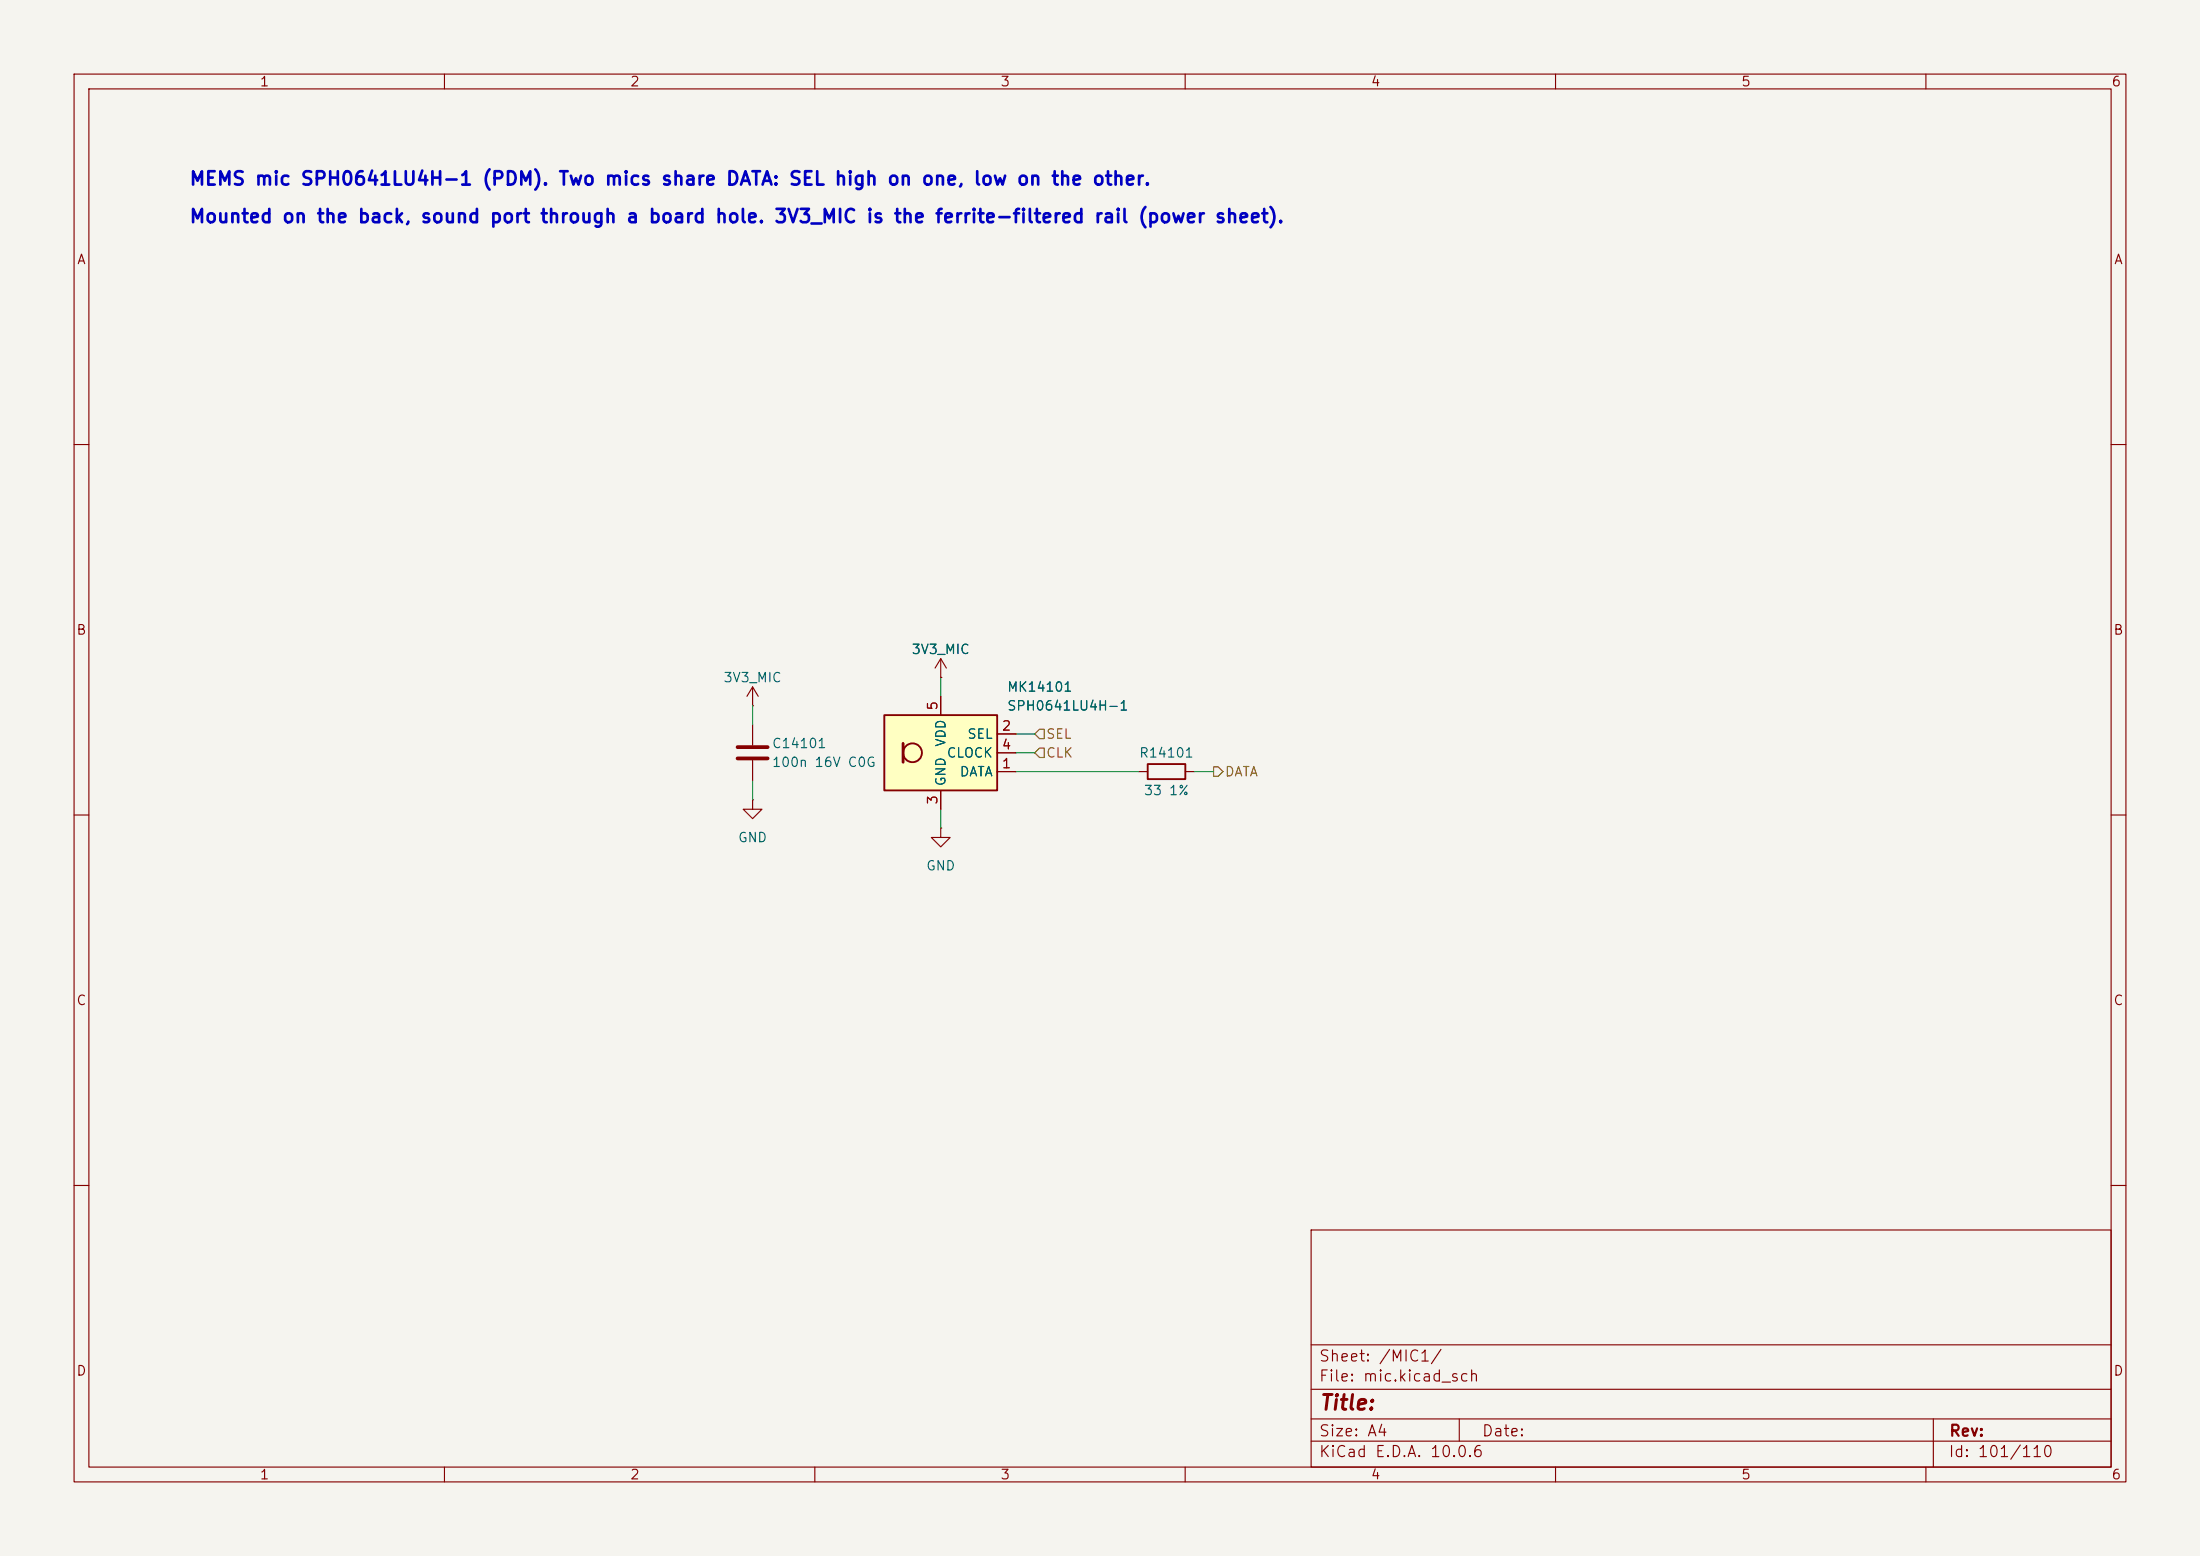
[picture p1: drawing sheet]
(kicad_sch
 (version 20260306)
 (generator "eeschema")
 (generator_version "10.0")
 (paper "A4")
 (lib_symbols
  (symbol "Device:C"
   (pin_numbers (hide yes))
   (pin_names
    (offset 0.254)) (exclude_from_sim no) (in_bom yes) (on_board yes)
   (in_pos_files yes)
   (duplicate_pin_numbers_are_jumpers no)
   (property "Reference" "C" (at 0.635 2.54 0) (show_name no) (do_not_autoplace no) (effects (font (size 1.27 1.27)) (justify left)))
   (property "Value" "C" (at 0.635 -2.54 0) (show_name no) (do_not_autoplace no) (effects (font (size 1.27 1.27)) (justify left)))
   (property "Footprint" "" (at 0.9652 -3.81 0) (show_name no) (do_not_autoplace no) (hide yes) (effects (font (size 1.27 1.27))))
   (property "Datasheet" "" (at 0 0 0) (show_name no) (do_not_autoplace no) (hide yes) (effects (font (size 1.27 1.27))))
   (property "Description" "Unpolarized capacitor" (at 0 0 0) (show_name no) (do_not_autoplace no) (hide yes) (effects (font (size 1.27 1.27))))
   (symbol "C_0_1"
    (polyline (pts (xy -2.032 0.762) (xy 2.032 0.762)) (stroke (width 0.508) (type default)) (fill (type none)))
    (polyline (pts (xy -2.032 -0.762) (xy 2.032 -0.762)) (stroke (width 0.508) (type default)) (fill (type none))))
   (symbol "C_1_1"
    (pin passive line (at 0 3.81 270) (length 2.794) (name "" (effects (font (size 1.27 1.27)))) (number "1" (effects (font (size 1.27 1.27)))))
    (pin passive line (at 0 -3.81 90) (length 2.794) (name "" (effects (font (size 1.27 1.27)))) (number "2" (effects (font (size 1.27 1.27))))))
   (embedded_fonts no))
  (symbol "Device:R"
   (pin_numbers (hide yes))
   (pin_names
    (offset 0)) (exclude_from_sim no) (in_bom yes) (on_board yes)
   (in_pos_files yes)
   (duplicate_pin_numbers_are_jumpers no)
   (property "Reference" "R" (at 2.032 0 90) (show_name no) (do_not_autoplace no) (effects (font (size 1.27 1.27))))
   (property "Value" "R" (at 0 0 90) (show_name no) (do_not_autoplace no) (effects (font (size 1.27 1.27))))
   (property "Footprint" "" (at -1.778 0 90) (show_name no) (do_not_autoplace no) (hide yes) (effects (font (size 1.27 1.27))))
   (property "Datasheet" "" (at 0 0 0) (show_name no) (do_not_autoplace no) (hide yes) (effects (font (size 1.27 1.27))))
   (property "Description" "Resistor" (at 0 0 0) (show_name no) (do_not_autoplace no) (hide yes) (effects (font (size 1.27 1.27))))
   (symbol "R_0_1"
    (rectangle (start -1.016 -2.54) (end 1.016 2.54) (stroke (width 0.254) (type default)) (fill (type none))))
   (symbol "R_1_1"
    (pin passive line (at 0 3.81 270) (length 1.27) (name "" (effects (font (size 1.27 1.27)))) (number "1" (effects (font (size 1.27 1.27)))))
    (pin passive line (at 0 -3.81 90) (length 1.27) (name "" (effects (font (size 1.27 1.27)))) (number "2" (effects (font (size 1.27 1.27))))))
   (embedded_fonts no))
  (symbol "Sensor_Audio:SPH0641LU4H-1" (exclude_from_sim no) (in_bom yes) (on_board yes)
   (in_pos_files yes)
   (duplicate_pin_numbers_are_jumpers no)
   (property "Reference" "MK" (at 5.08 6.35 0) (show_name no) (do_not_autoplace no) (effects (font (size 1.27 1.27))))
   (property "Value" "SPH0641LU4H-1" (at 8.89 -6.35 0) (show_name no) (do_not_autoplace no) (effects (font (size 1.27 1.27))))
   (property "Footprint" "Sensor_Audio:Knowles_LGA-5_3.5x2.65mm" (at 0 0 0) (show_name no) (do_not_autoplace no) (hide yes) (effects (font (size 1.27 1.27))))
   (property "Datasheet" "https://www.knowles.com/docs/default-source/model-downloads/sph0641lu4h-1-revb.pdf" (at 0 0 0) (show_name no) (do_not_autoplace no) (hide yes) (effects (font (size 1.27 1.27))))
   (property "Description" "Digital MEMS Microphone, LGA-5" (at 0 0 0) (show_name no) (do_not_autoplace no) (hide yes) (effects (font (size 1.27 1.27))))
   (symbol "SPH0641LU4H-1_1_1"
    (rectangle (start -7.62 5.08) (end 7.62 -5.08) (stroke (width 0.254) (type default)) (fill (type background)))
    (polyline (pts (xy -5.08 1.27) (xy -5.08 -1.27)) (stroke (width 0.381) (type default)) (fill (type none)))
    (circle (center -3.81 0) (radius 1.27) (stroke (width 0.254) (type default)) (fill (type none)))
    (pin output line (at 10.16 -2.54 180) (length 2.54) (name "DATA" (effects (font (size 1.27 1.27)))) (number "1" (effects (font (size 1.27 1.27)))))
    (pin input line (at 10.16 2.54 180) (length 2.54) (name "SEL" (effects (font (size 1.27 1.27)))) (number "2" (effects (font (size 1.27 1.27)))))
    (pin power_in line (at 0 -7.62 90) (length 2.54) (name "GND" (effects (font (size 1.27 1.27)))) (number "3" (effects (font (size 1.27 1.27)))))
    (pin input line (at 10.16 0 180) (length 2.54) (name "CLOCK" (effects (font (size 1.27 1.27)))) (number "4" (effects (font (size 1.27 1.27)))))
    (pin power_in line (at 0 7.62 270) (length 2.54) (name "VDD" (effects (font (size 1.27 1.27)))) (number "5" (effects (font (size 1.27 1.27))))))
   (embedded_fonts no))
  (symbol "power:+3V3"
   (power global)
   (pin_numbers (hide yes))
   (pin_names
    (offset 0) (hide yes)) (exclude_from_sim no) (in_bom yes) (on_board yes)
   (in_pos_files yes)
   (duplicate_pin_numbers_are_jumpers no)
   (property "Reference" "#PWR" (at 0 -3.81 0) (show_name no) (do_not_autoplace no) (hide yes) (effects (font (size 1.27 1.27))))
   (property "Value" "+3V3" (at 0 3.556 0) (show_name no) (do_not_autoplace no) (effects (font (size 1.27 1.27))))
   (property "Footprint" "" (at 0 0 0) (show_name no) (do_not_autoplace no) (hide yes) (effects (font (size 1.27 1.27))))
   (property "Datasheet" "" (at 0 0 0) (show_name no) (do_not_autoplace no) (hide yes) (effects (font (size 1.27 1.27))))
   (property "Description" "Power symbol creates a global label with name \"+3V3\"" (at 0 0 0) (show_name no) (do_not_autoplace no) (hide yes) (effects (font (size 1.27 1.27))))
   (symbol "+3V3_0_1"
    (polyline (pts (xy -0.762 1.27) (xy 0 2.54)) (stroke (width 0) (type default)) (fill (type none)))
    (polyline (pts (xy 0 2.54) (xy 0.762 1.27)) (stroke (width 0) (type default)) (fill (type none)))
    (polyline (pts (xy 0 0) (xy 0 2.54)) (stroke (width 0) (type default)) (fill (type none))))
   (symbol "+3V3_1_1"
    (pin power_in line (at 0 0 90) (length 0) (name "" (effects (font (size 1.27 1.27)))) (number "1" (effects (font (size 1.27 1.27))))))
   (embedded_fonts no))
  (symbol "power:GND"
   (power global)
   (pin_numbers (hide yes))
   (pin_names
    (offset 0) (hide yes)) (exclude_from_sim no) (in_bom yes) (on_board yes)
   (in_pos_files yes)
   (duplicate_pin_numbers_are_jumpers no)
   (property "Reference" "#PWR" (at 0 -6.35 0) (show_name no) (do_not_autoplace no) (hide yes) (effects (font (size 1.27 1.27))))
   (property "Value" "GND" (at 0 -3.81 0) (show_name no) (do_not_autoplace no) (effects (font (size 1.27 1.27))))
   (property "Footprint" "" (at 0 0 0) (show_name no) (do_not_autoplace no) (hide yes) (effects (font (size 1.27 1.27))))
   (property "Datasheet" "" (at 0 0 0) (show_name no) (do_not_autoplace no) (hide yes) (effects (font (size 1.27 1.27))))
   (property "Description" "Power symbol creates a global label with name \"GND\" , ground" (at 0 0 0) (show_name no) (do_not_autoplace no) (hide yes) (effects (font (size 1.27 1.27))))
   (symbol "GND_0_1"
    (polyline (pts (xy 0 0) (xy 0 -1.27) (xy 1.27 -1.27) (xy 0 -2.54) (xy -1.27 -1.27) (xy 0 -1.27)) (stroke (width 0) (type default)) (fill (type none))))
   (symbol "GND_1_1"
    (pin power_in line (at 0 0 270) (length 0) (name "" (effects (font (size 1.27 1.27)))) (number "1" (effects (font (size 1.27 1.27))))))
   (embedded_fonts no)))
 (text "Mounted on the back, sound port through a board hole. 3V3_MIC is the ferrite-filtered rail (power sheet)."
  (exclude_from_sim no)
  (at 25.4 30.48 0)
  (effects (font (size 1.8 1.8)
    (bold yes)) (justify left bottom)))
 (text "MEMS mic SPH0641LU4H-1 (PDM). Two mics share DATA: SEL high on one, low on the other."
  (exclude_from_sim no)
  (at 25.4 25.4 0)
  (effects (font (size 1.8 1.8)
    (bold yes)) (justify left bottom)))
 (wire
  (pts (xy 127 109.22) (xy 127 111.76))
  (stroke (width 0) (type default)))
 (wire
  (pts (xy 137.16 101.6) (xy 139.7 101.6))
  (stroke (width 0) (type default)))
 (wire
  (pts (xy 161.29 104.14) (xy 163.83 104.14))
  (stroke (width 0) (type default)))
 (wire
  (pts (xy 137.16 99.06) (xy 139.7 99.06))
  (stroke (width 0) (type default)))
 (wire
  (pts (xy 127 93.98) (xy 127 91.44))
  (stroke (width 0) (type default)))
 (wire
  (pts (xy 137.16 104.14) (xy 153.67 104.14))
  (stroke (width 0) (type default)))
 (wire
  (pts (xy 101.6 97.79) (xy 101.6 95.25))
  (stroke (width 0) (type default)))
 (wire
  (pts (xy 101.6 105.41) (xy 101.6 107.95))
  (stroke (width 0) (type default)))
 (hierarchical_label "DATA"
  (shape output)
  (at 163.83 104.14 0)
  (effects (font (size 1.27 1.27)) (justify left)))
 (hierarchical_label "CLK"
  (shape input)
  (at 139.7 101.6 0)
  (effects (font (size 1.27 1.27)) (justify left)))
 (hierarchical_label "SEL"
  (shape input)
  (at 139.7 99.06 0)
  (effects (font (size 1.27 1.27)) (justify left)))
 (symbol
  (lib_id "power:+3V3")
  (at 127 91.44 0)
  (unit 1)
  (body_style 1)
  (exclude_from_sim no)
  (in_bom yes)
  (on_board yes)
  (in_pos_files yes)
  (dnp no)
  (property "Reference" "#PWR001" (at 127 87.63 0) (hide yes) (show_name no) (do_not_autoplace no) (effects (font (size 1.27 1.27))))
  (property "Value" "3V3_MIC" (at 127 87.63 0) (show_name no) (do_not_autoplace no) (effects (font (size 1.27 1.27))))
  (property "Footprint" "" (at 127 91.44 0) (hide yes) (show_name no) (do_not_autoplace no) (effects (font (size 1.27 1.27))))
  (property "Datasheet" "" (at 127 91.44 0) (hide yes) (show_name no) (do_not_autoplace no) (effects (font (size 1.27 1.27))))
  (property "Description" "Power symbol creates a global label with name \"+3V3\"" (at 127 91.44 0) (hide yes) (show_name no) (do_not_autoplace no) (effects (font (size 1.27 1.27))))
  (pin "1")
  (instances (project "aesa" (path "" (reference "#PWR14101") (unit 1)) (path "" (reference "#PWR14201") (unit 1)) (path "" (reference "#PWR14301") (unit 1)) (path "" (reference "#PWR14401") (unit 1)) (path "" (reference "#PWR14501") (unit 1)) (path "" (reference "#PWR14601") (unit 1)) (path "" (reference "#PWR14701") (unit 1)) (path "" (reference "#PWR14801") (unit 1)))))
 (symbol
  (lib_id "power:GND")
  (at 101.6 107.95 0)
  (unit 1)
  (body_style 1)
  (exclude_from_sim no)
  (in_bom yes)
  (on_board yes)
  (in_pos_files yes)
  (dnp no)
  (property "Reference" "#PWR004" (at 101.6 101.6 0) (hide yes) (show_name no) (do_not_autoplace no) (effects (font (size 1.27 1.27))))
  (property "Value" "GND" (at 101.6 113.03 0) (show_name no) (do_not_autoplace no) (effects (font (size 1.27 1.27))))
  (property "Footprint" "" (at 101.6 107.95 0) (hide yes) (show_name no) (do_not_autoplace no) (effects (font (size 1.27 1.27))))
  (property "Datasheet" "" (at 101.6 107.95 0) (hide yes) (show_name no) (do_not_autoplace no) (effects (font (size 1.27 1.27))))
  (property "Description" "Power symbol creates a global label with name \"GND\" , ground" (at 101.6 107.95 0) (hide yes) (show_name no) (do_not_autoplace no) (effects (font (size 1.27 1.27))))
  (pin "1")
  (instances (project "aesa" (path "" (reference "#PWR14104") (unit 1)) (path "" (reference "#PWR14204") (unit 1)) (path "" (reference "#PWR14304") (unit 1)) (path "" (reference "#PWR14404") (unit 1)) (path "" (reference "#PWR14504") (unit 1)) (path "" (reference "#PWR14604") (unit 1)) (path "" (reference "#PWR14704") (unit 1)) (path "" (reference "#PWR14804") (unit 1)))))
 (symbol
  (lib_id "Sensor_Audio:SPH0641LU4H-1")
  (at 127 101.6 0)
  (unit 1)
  (body_style 1)
  (exclude_from_sim no)
  (in_bom yes)
  (on_board yes)
  (in_pos_files yes)
  (dnp no)
  (property "Reference" "MK1" (at 135.89 92.71 0) (show_name no) (do_not_autoplace no) (effects (font (size 1.27 1.27)) (justify left)))
  (property "Value" "SPH0641LU4H-1" (at 135.89 95.25 0) (show_name no) (do_not_autoplace no) (effects (font (size 1.27 1.27)) (justify left)))
  (property "Footprint" "Sensor_Audio:Knowles_LGA-5_3.5x2.65mm" (at 127 101.6 0) (hide yes) (show_name no) (do_not_autoplace no) (effects (font (size 1.27 1.27))))
  (property "Datasheet" "https://www.knowles.com/docs/default-source/model-downloads/sph0641lu4h-1-revb.pdf" (at 127 101.6 0) (hide yes) (show_name no) (do_not_autoplace no) (effects (font (size 1.27 1.27))))
  (property "Description" "Digital MEMS Microphone, LGA-5" (at 127 101.6 0) (hide yes) (show_name no) (do_not_autoplace no) (effects (font (size 1.27 1.27))))
  (property "LCSC" "consigned" (at 127 101.6 0) (effects (font (size 1.27 1.27)) (hide yes)))
  (pin "1")
  (pin "2")
  (pin "3")
  (pin "4")
  (pin "5")
  (instances (project "aesa" (path "" (reference "MK14101") (unit 1)) (path "" (reference "MK14201") (unit 1)) (path "" (reference "MK14301") (unit 1)) (path "" (reference "MK14401") (unit 1)) (path "" (reference "MK14501") (unit 1)) (path "" (reference "MK14601") (unit 1)) (path "" (reference "MK14701") (unit 1)) (path "" (reference "MK14801") (unit 1)))))
 (symbol
  (lib_id "Device:R")
  (at 157.48 104.14 90)
  (unit 1)
  (body_style 1)
  (exclude_from_sim no)
  (in_bom yes)
  (on_board yes)
  (in_pos_files yes)
  (dnp no)
  (property "Reference" "R1" (at 157.48 101.6 90) (show_name no) (do_not_autoplace no) (effects (font (size 1.27 1.27))))
  (property "Value" "33 1%" (at 157.48 106.68 90) (show_name no) (do_not_autoplace no) (effects (font (size 1.27 1.27))))
  (property "Footprint" "Resistor_SMD:R_0603_1608Metric" (at 157.48 105.918 90) (hide yes) (show_name no) (do_not_autoplace no) (effects (font (size 1.27 1.27))))
  (property "Datasheet" "" (at 157.48 104.14 0) (hide yes) (show_name no) (do_not_autoplace no) (effects (font (size 1.27 1.27))))
  (property "Description" "Resistor" (at 157.48 104.14 0) (hide yes) (show_name no) (do_not_autoplace no) (effects (font (size 1.27 1.27))))
  (property "LCSC" "TBD" (at 157.48 104.14 0) (effects (font (size 1.27 1.27)) (hide yes)))
  (pin "1")
  (pin "2")
  (instances (project "aesa" (path "" (reference "R14101") (unit 1)) (path "" (reference "R14201") (unit 1)) (path "" (reference "R14301") (unit 1)) (path "" (reference "R14401") (unit 1)) (path "" (reference "R14501") (unit 1)) (path "" (reference "R14601") (unit 1)) (path "" (reference "R14701") (unit 1)) (path "" (reference "R14801") (unit 1)))))
 (symbol
  (lib_id "power:+3V3")
  (at 101.6 95.25 0)
  (unit 1)
  (body_style 1)
  (exclude_from_sim no)
  (in_bom yes)
  (on_board yes)
  (in_pos_files yes)
  (dnp no)
  (property "Reference" "#PWR003" (at 101.6 91.44 0) (hide yes) (show_name no) (do_not_autoplace no) (effects (font (size 1.27 1.27))))
  (property "Value" "3V3_MIC" (at 101.6 91.44 0) (show_name no) (do_not_autoplace no) (effects (font (size 1.27 1.27))))
  (property "Footprint" "" (at 101.6 95.25 0) (hide yes) (show_name no) (do_not_autoplace no) (effects (font (size 1.27 1.27))))
  (property "Datasheet" "" (at 101.6 95.25 0) (hide yes) (show_name no) (do_not_autoplace no) (effects (font (size 1.27 1.27))))
  (property "Description" "Power symbol creates a global label with name \"+3V3\"" (at 101.6 95.25 0) (hide yes) (show_name no) (do_not_autoplace no) (effects (font (size 1.27 1.27))))
  (pin "1")
  (instances (project "aesa" (path "" (reference "#PWR14103") (unit 1)) (path "" (reference "#PWR14203") (unit 1)) (path "" (reference "#PWR14303") (unit 1)) (path "" (reference "#PWR14403") (unit 1)) (path "" (reference "#PWR14503") (unit 1)) (path "" (reference "#PWR14603") (unit 1)) (path "" (reference "#PWR14703") (unit 1)) (path "" (reference "#PWR14803") (unit 1)))))
 (symbol
  (lib_id "power:GND")
  (at 127 111.76 0)
  (unit 1)
  (body_style 1)
  (exclude_from_sim no)
  (in_bom yes)
  (on_board yes)
  (in_pos_files yes)
  (dnp no)
  (property "Reference" "#PWR002" (at 127 105.41 0) (hide yes) (show_name no) (do_not_autoplace no) (effects (font (size 1.27 1.27))))
  (property "Value" "GND" (at 127 116.84 0) (show_name no) (do_not_autoplace no) (effects (font (size 1.27 1.27))))
  (property "Footprint" "" (at 127 111.76 0) (hide yes) (show_name no) (do_not_autoplace no) (effects (font (size 1.27 1.27))))
  (property "Datasheet" "" (at 127 111.76 0) (hide yes) (show_name no) (do_not_autoplace no) (effects (font (size 1.27 1.27))))
  (property "Description" "Power symbol creates a global label with name \"GND\" , ground" (at 127 111.76 0) (hide yes) (show_name no) (do_not_autoplace no) (effects (font (size 1.27 1.27))))
  (pin "1")
  (instances (project "aesa" (path "" (reference "#PWR14102") (unit 1)) (path "" (reference "#PWR14202") (unit 1)) (path "" (reference "#PWR14302") (unit 1)) (path "" (reference "#PWR14402") (unit 1)) (path "" (reference "#PWR14502") (unit 1)) (path "" (reference "#PWR14602") (unit 1)) (path "" (reference "#PWR14702") (unit 1)) (path "" (reference "#PWR14802") (unit 1)))))
 (symbol
  (lib_id "Device:C")
  (at 101.6 101.6 0)
  (unit 1)
  (body_style 1)
  (exclude_from_sim no)
  (in_bom yes)
  (on_board yes)
  (in_pos_files yes)
  (dnp no)
  (property "Reference" "C1" (at 104.14 100.33 0) (show_name no) (do_not_autoplace no) (effects (font (size 1.27 1.27)) (justify left)))
  (property "Value" "100n 16V C0G" (at 104.14 102.87 0) (show_name no) (do_not_autoplace no) (effects (font (size 1.27 1.27)) (justify left)))
  (property "Footprint" "Capacitor_SMD:C_0805_2012Metric" (at 102.565 97.79 0) (hide yes) (show_name no) (do_not_autoplace no) (effects (font (size 1.27 1.27))))
  (property "Datasheet" "" (at 101.6 101.6 0) (hide yes) (show_name no) (do_not_autoplace no) (effects (font (size 1.27 1.27))))
  (property "Description" "Unpolarized capacitor" (at 101.6 101.6 0) (hide yes) (show_name no) (do_not_autoplace no) (effects (font (size 1.27 1.27))))
  (property "LCSC" "TBD" (at 101.6 101.6 0) (effects (font (size 1.27 1.27)) (hide yes)))
  (pin "1")
  (pin "2")
  (instances (project "aesa" (path "" (reference "C14101") (unit 1)) (path "" (reference "C14201") (unit 1)) (path "" (reference "C14301") (unit 1)) (path "" (reference "C14401") (unit 1)) (path "" (reference "C14501") (unit 1)) (path "" (reference "C14601") (unit 1)) (path "" (reference "C14701") (unit 1)) (path "" (reference "C14801") (unit 1)))))
 (sheet_instances
  (path ""
   (page "1"))))
